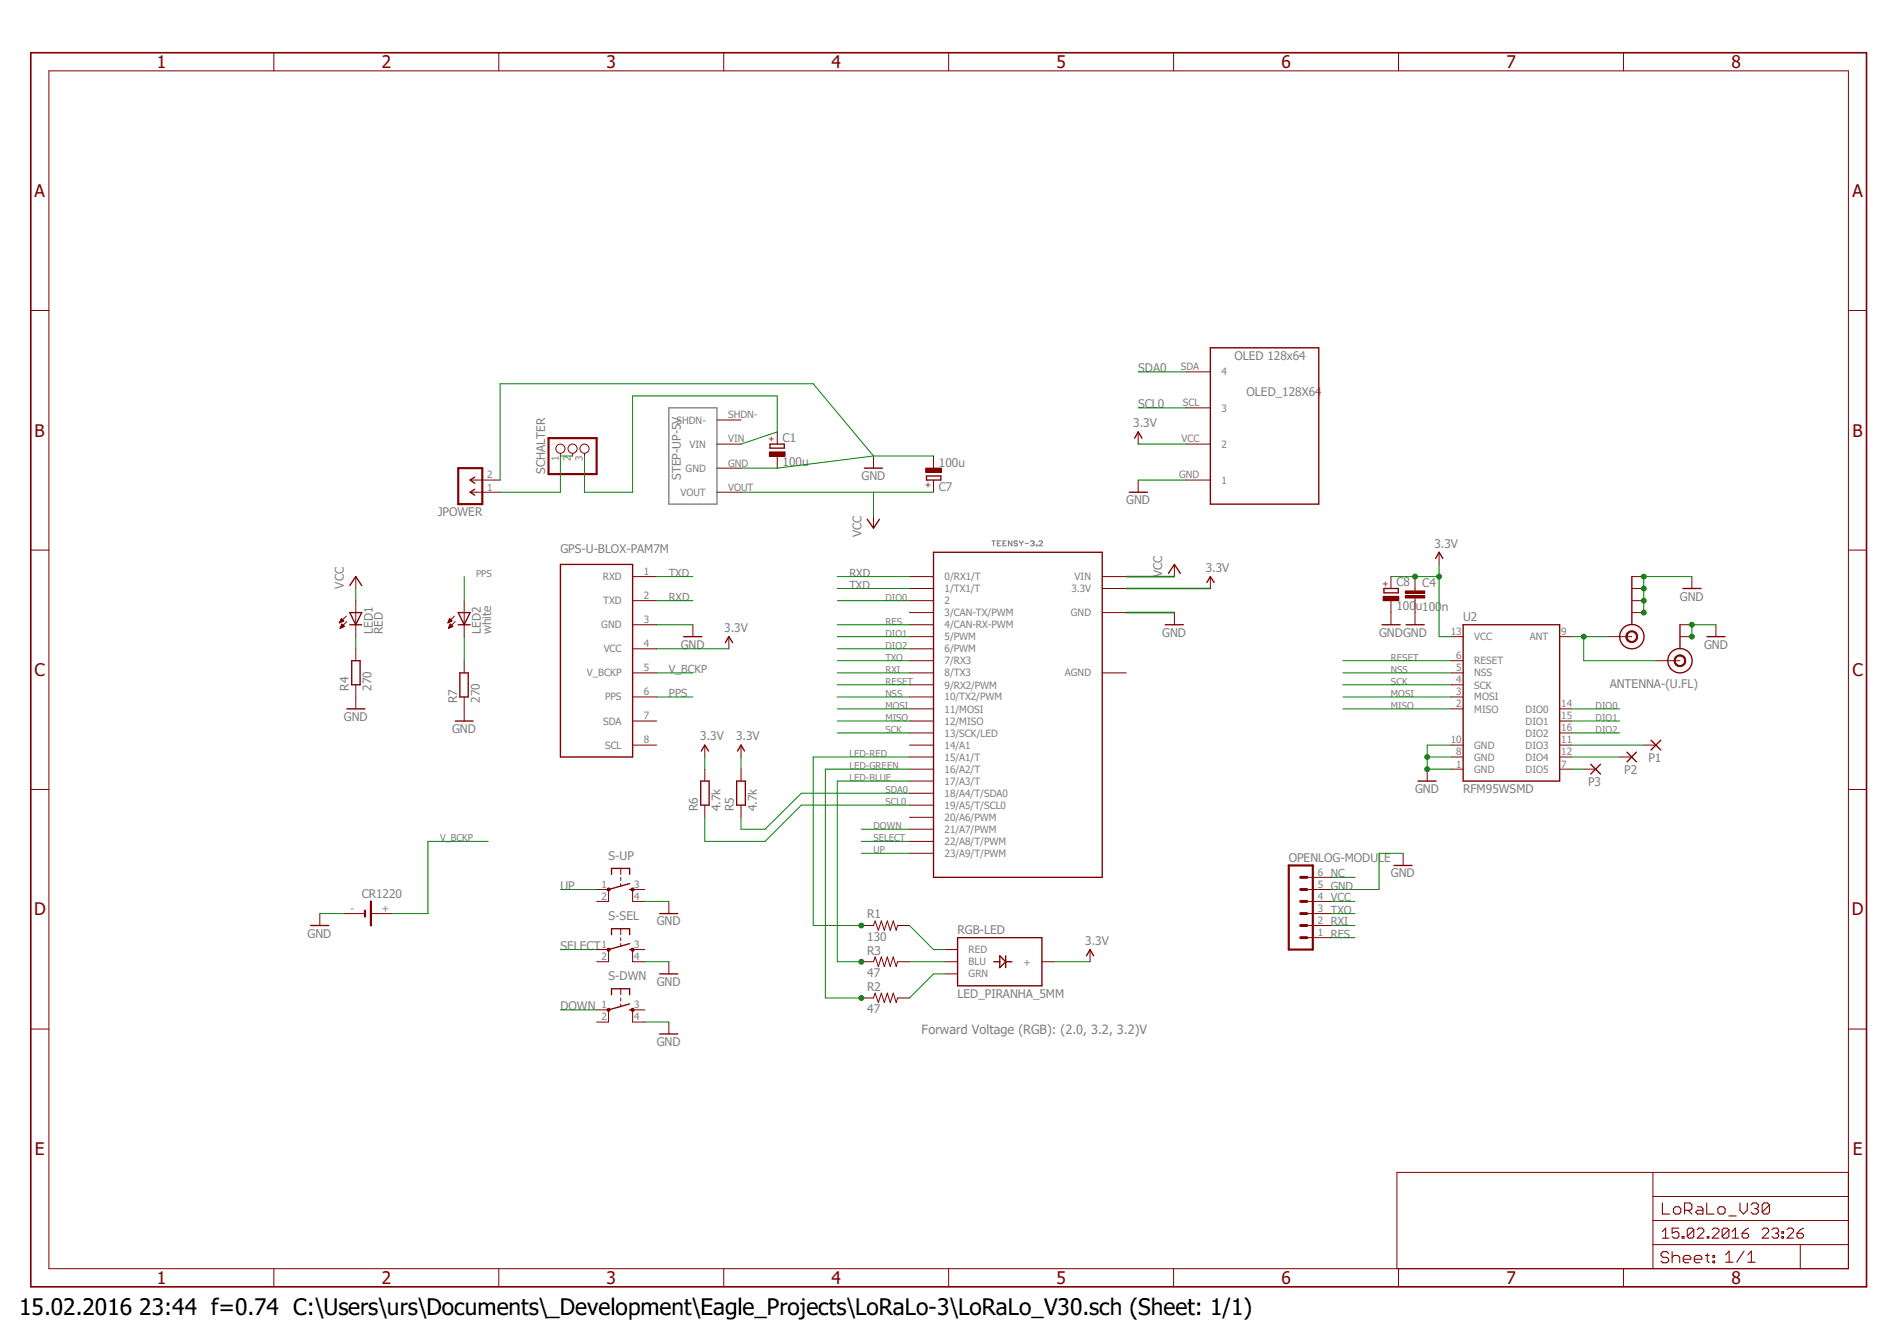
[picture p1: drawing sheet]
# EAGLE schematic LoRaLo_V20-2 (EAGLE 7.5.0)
RFM95W

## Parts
ANTENNA-(EDGE-MOUNT)  SMA_EDGE  [SMA-EDGE]
ANTENNA-(U.FL)  U.FL  [U.FL]
C1  100u  CPOL-EUD  [PANASONIC_D]
C4  100n  C-EUC1206  [C1206]
C7  100u  CPOL-EUD  [PANASONIC_D]
C8  100u  CPOL-EUD  [PANASONIC_D]
CR1220  CH291-1220LF  [CH291-1220LF]
GPS-U-BLOX-PAM7M  U-BLOX-PAM-7Q  [U-BLOX-PAM-7Q]
JPOWER  M-1X02-SIP-100-40  [SIP-100-02-40]
LED1  RED  LED1206  [LED-1206]
LED2  white  LED1206  [LED-1206]
OLED_128X64  OLED_128X64  [OLED_128X64]
OPENLOG-MODULE  MA06-1  [MA06-1]
P1  1,6/0,8  [1,6/0,8]
P2  1,6/0,8  [1,6/0,8]
P3  1,6/0,8  [1,6/0,8]
R1  130  RESISTOR1206  [1206]
R2  47  RESISTOR1206  [1206]
R3  47  RESISTOR1206  [1206]
R4  270  R-EU_M1206  [M1206]
R5  4.7k  R-EU_M1206  [M1206]
R6  4.7k  R-EU_M1206  [M1206]
R7  270  R-EU_M1206  [M1206]
RGB-LED  LED_PIRANHA_5MM  [LED_PIRANHA_5MM]
S-DWN  TAC_SWITCHPTH  [TACTILE-PTH]
S-SEL  TAC_SWITCHPTH  [TACTILE-PTH]
S-UP  TAC_SWITCHPTH  [TACTILE-PTH]
SCHALTER  PINHD-1X3  [1X03]
STEP-UP-5V  POLOLU_STEP-UP  [POLOLU_STEP-UP]
TEENSY-3.2  TEENSY_3.1_DIL  [TEENSY3-DIL]
U2  RFM95WSMD  [RFM95W_SMD]

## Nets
3.3V [power]: C4.1 C8.+ GPS-U-BLOX-PAM7M.4(VCC) OLED_128X64.VCC R5.2 R6.2 RGB-LED.+ TEENSY-3.2.3.3V U2.13(VCC)
DIO0: TEENSY-3.2.2 U2.14(DIO0)
DIO1: TEENSY-3.2.5(5/PWM) U2.15(DIO1)
DIO2: TEENSY-3.2.6(6/PWM) U2.16(DIO2)
DOWN: S-DWN.1 TEENSY-3.2.21/A7(21/A7/PWM)
GND [power]: ANTENNA-(EDGE-MOUNT).GND@0(GND) ANTENNA-(EDGE-MOUNT).GND@1(GND) ANTENNA-(EDGE-MOUNT).GND@2(GND) ANTENNA-(EDGE-MOUNT).GND@3(GND) ANTENNA-(U.FL).P$1(GND) ANTENNA-(U.FL).P$2(GND) C1.- C4.2 C7.- C8.- CR1220.- GPS-U-BLOX-PAM7M.3(GND) JPOWER.2 OLED_128X64.GND OPENLOG-MODULE.5 R4.1 R7.1 S-DWN.4 S-SEL.4 S-UP.4 STEP-UP-5V.GND TEENSY-3.2.GND U2.1(GND) U2.8(GND) U2.10(GND)
LED-BLUE: R3.1 TEENSY-3.2.17/A3(17/A3/T)
LED-GREEN: R2.1 TEENSY-3.2.16/A2(16/A2/T)
LED-RED: R1.1 TEENSY-3.2.15/A1(15/A1/T)
MISO: TEENSY-3.2.12(12/MISO) U2.2(MISO)
MOSI: TEENSY-3.2.11(11/MOSI) U2.3(MOSI)
N$1: R1.2 RGB-LED.R(RED)
N$2: P1.1(P) U2.11(DIO3)
N$3: R2.2 RGB-LED.G(GRN)
N$4: C1.+ SCHALTER.3 STEP-UP-5V.VIN
N$5: ANTENNA-(EDGE-MOUNT).SIG(SIGNAL) ANTENNA-(U.FL).P$3(SIGNAL) U2.9(ANT)
N$6: P2.1(P) U2.12(DIO4)
N$7: P3.1(P) U2.7(DIO5)
N$9: R3.2 RGB-LED.B(BLU)
N$10: JPOWER.1 SCHALTER.1 SCHALTER.2
N$11: LED2.C R7.2
N$23: LED1.C R4.2
NC: OPENLOG-MODULE.6
NSS: TEENSY-3.2.10(10/TX2/PWM) U2.5(NSS)
PPS: GPS-U-BLOX-PAM7M.6(PPS) LED2.A
RES: OPENLOG-MODULE.1 TEENSY-3.2.4(4/CAN-RX-PWM)
RESET: TEENSY-3.2.9(9/RX2/PWM) U2.6(RESET)
RXD: GPS-U-BLOX-PAM7M.2(TXD) TEENSY-3.2.0(0/RX1/T)
RXI: OPENLOG-MODULE.2 TEENSY-3.2.8(8/TX3)
SCK: TEENSY-3.2.13(13/SCK/LED) U2.4(SCK)
SCL0: OLED_128X64.SCL R6.1 TEENSY-3.2.19/A5(19/A5/T/SCL0)
SDA0: OLED_128X64.SDA R5.1 TEENSY-3.2.18/A4(18/A4/T/SDA0)
SELECT: S-SEL.1 TEENSY-3.2.22/A8(22/A8/T/PWM)
TXD: GPS-U-BLOX-PAM7M.1(RXD) TEENSY-3.2.1(1/TX1/T)
TXO: OPENLOG-MODULE.3 TEENSY-3.2.7(7/RX3)
UP: S-UP.1 TEENSY-3.2.23/A9(23/A9/T/PWM)
V_BCKP: CR1220.+ GPS-U-BLOX-PAM7M.5(V_BCKP)
VCC [power]: C7.+ LED1.A OPENLOG-MODULE.4 STEP-UP-5V.VOUT TEENSY-3.2.VIN
Unconnected: GPS-U-BLOX-PAM7M.7(SDA) GPS-U-BLOX-PAM7M.8(SCL) S-DWN.2 S-DWN.3 S-SEL.2 S-SEL.3 S-UP.2 S-UP.3 STEP-UP-5V.SHDN- TEENSY-3.2.3(3/CAN-TX/PWM) TEENSY-3.2.14/A0(14/A1) TEENSY-3.2.20/A6(20/A6/PWM)

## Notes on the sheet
- Forward Voltage (RGB): (2.0, 3.2, 3.2)V

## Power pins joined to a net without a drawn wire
AGND: TEENSY-3.2.AGND

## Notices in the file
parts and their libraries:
con-headers-jp: Copyright (C) 2008, Bob Starr
SparkFun-LED: Licensing: CC v3.0 Share-Alike You are welcome to use this library for commercial purposes.
SparkFun-Aesthetics: Licensing: Creative Commons ShareAlike 4.0 International - https://creativecommons.org/licenses/by-sa/4.0
